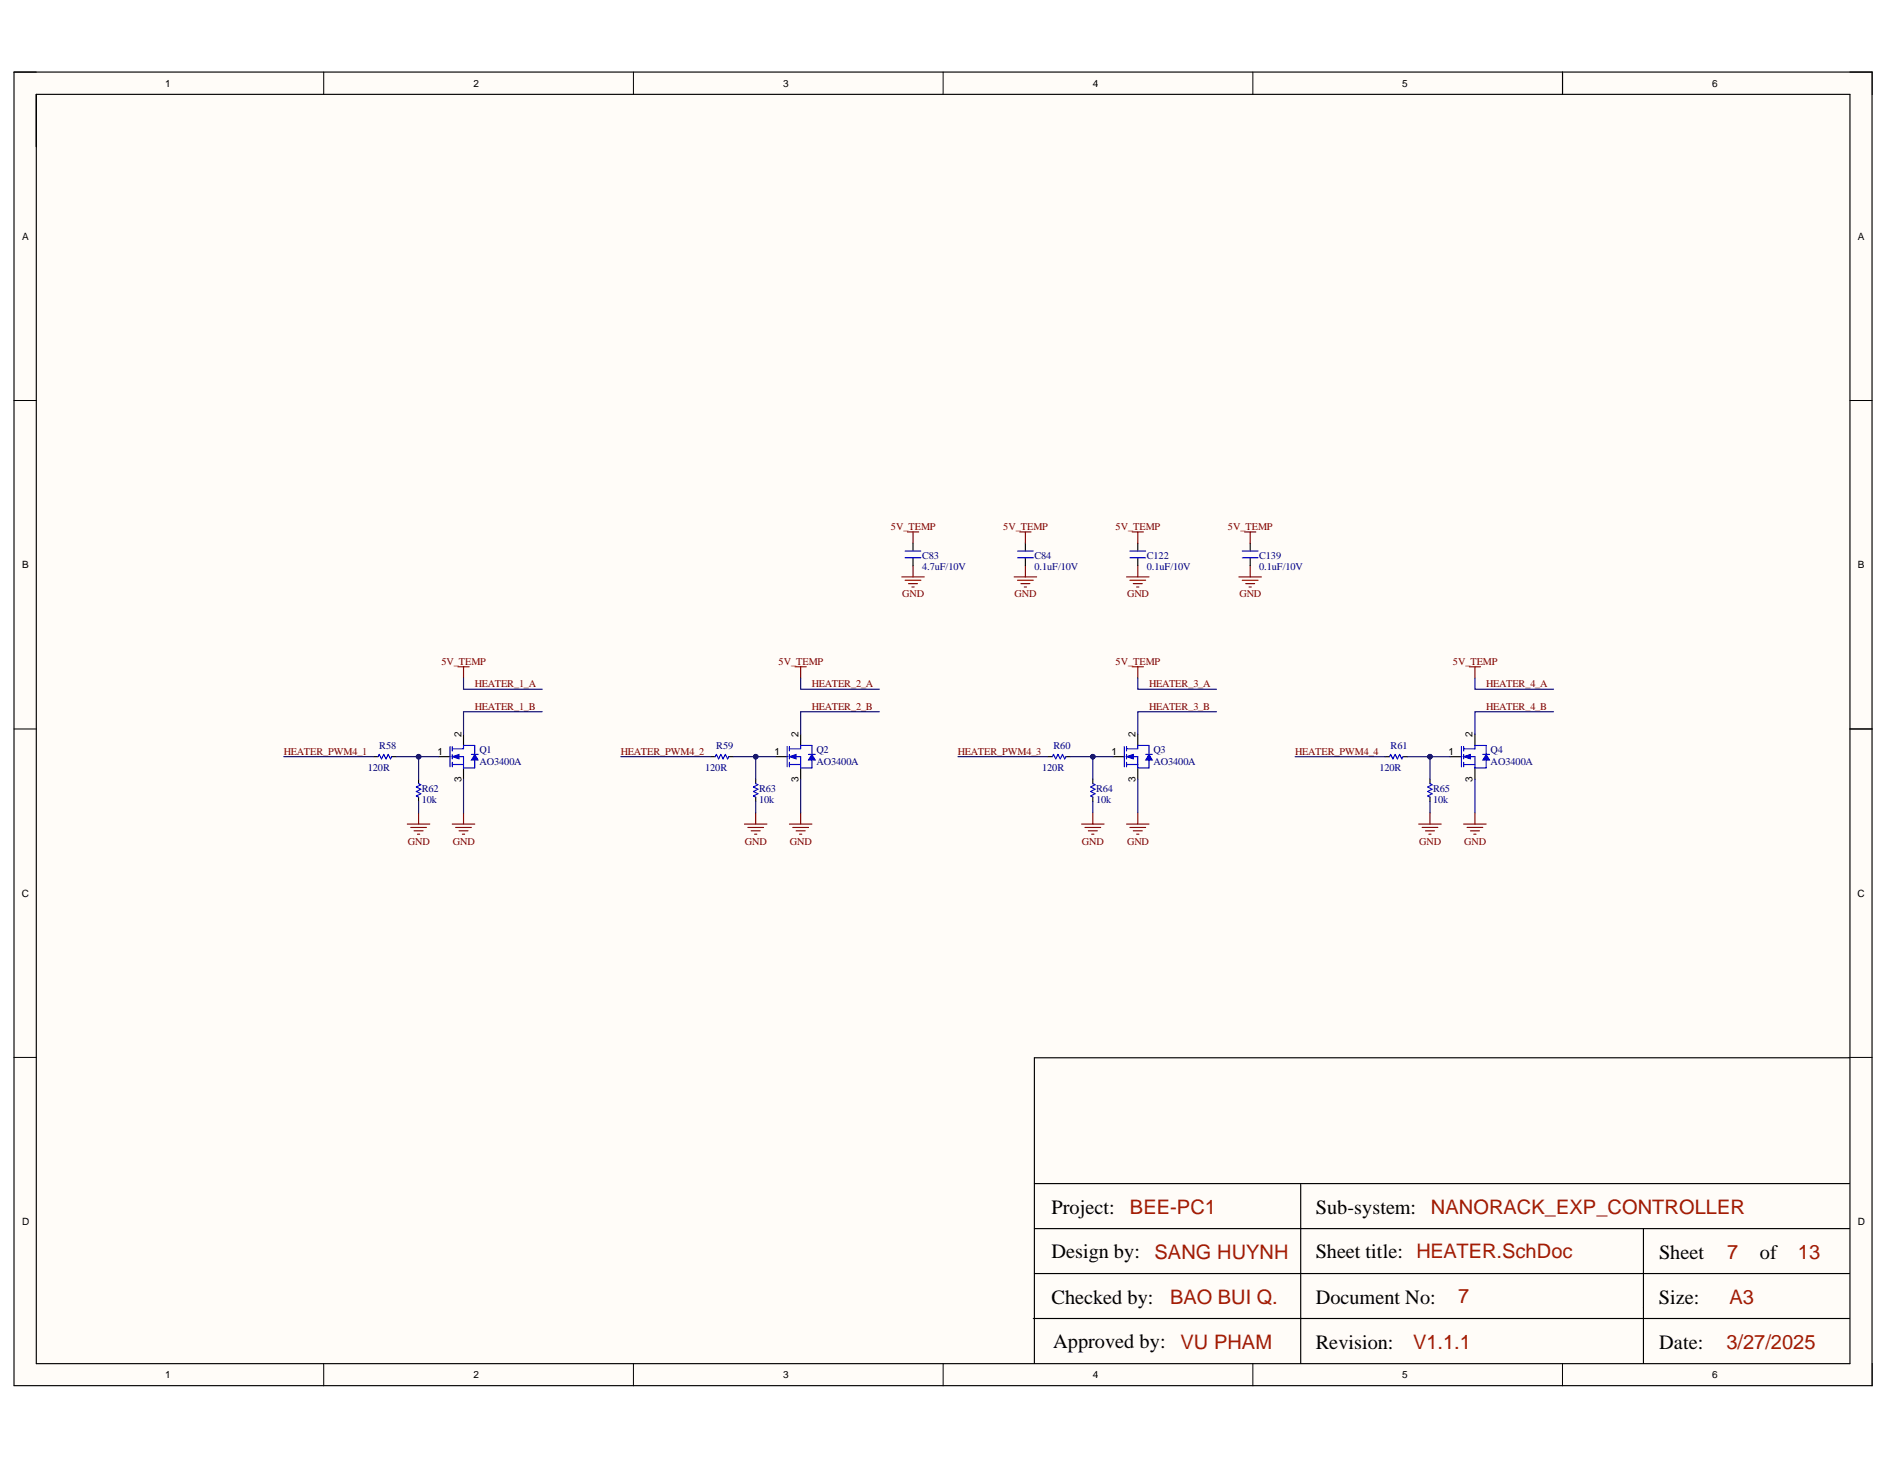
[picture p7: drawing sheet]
<svg xmlns="http://www.w3.org/2000/svg" width="279mm" height="216mm" viewBox="0 0 279 216" stroke-linecap="round" stroke-linejoin="round" font-family="sans-serif">
<g fill="#fffcf8">
<path d="M2.1 10.7h275v194.4h-275z" fill-rule="evenodd"/>
<path d="M5.4 14h268.3v187.8h-268.3z" fill-rule="evenodd"/>
</g>
<g fill="none" stroke="#000" stroke-width=".15">
<path d="M2.1 10.7h3.3M47.9 10.7v3.3M93.7 10.7v3.3M139.6 10.7v3.3M185.4 10.7v3.3M231.2 10.7v3.3M273.7 10.7h3.4v3.3M2.1 59.3h3.3M273.7 59.3h3.4M2.1 107.9h3.3M273.7 107.9h3.4M2.1 156.5h3.3"/>
<path d="M273.7 156.5h3.4M47.9 201.8v3.3M93.7 201.8v3.3M139.6 201.8v3.3M185.4 201.8v3.3M231.2 201.8v3.3M277.1 201.8v3.3"/>
</g>
<g fill="none" stroke="#000" stroke-width=".17">
<path d="M2.1 10.7h274.9v194.3h-274.9zM5.4 14h268.4v187.8h-268.4zM231.2 10.7v3.3M64.9 112h1.7M68.6 108.6v1.7M68.6 113.6v1.7M273.8 107.9h3.3M273.7 156.5h-120.6v45.3M153.1 175.1h120.6M192.5 175.1v26.7M152.9 195.1h120.8M153.1 188.5h120.6"/>
<path d="M153.1 181.8h120.6M243.2 181.8v20"/>
</g>
<path d="M66.6 110.5v3M66.9 110.8h1.7M66.9 112h1.7v1.6M66.9 113.1h1.7M66.9 110.5v.6M66.9 111.6v.7M66.9 112.8v.7" fill="none" stroke="#00f" stroke-width=".17"/>
<path d="M66.9 112l1-.4v.7z" fill="#00f"/>
<path d="M66.9 112l1-.4v.7z" fill="none" stroke="#00f" stroke-width=".15"/>
<path d="M68.6 110.8v-.5h1.7v1.3M70.3 112.5v1.1h-1.7" fill="none" stroke="#00f" stroke-width=".17"/>
<path d="M70.3 111.6l.5 .9h-1z" fill="#00f"/>
<path d="M70.3 111.6l.5 .9h-1z" fill="none" stroke="#00f" stroke-width=".15"/>
<path d="M56 112l.1-.4 .4 .7 .3-.7 .3 .7 .4-.7 .3 .7 .2-.3M61.9 116l.4 .1-.7 .4 .7 .3-.7 .3 .7 .4-.7 .3 .3 .2M69.8 111.6h1M116.5 110.5v3M116.8 110.8h1.7M116.8 112h1.7v1.6M116.8 113.1h1.7M116.8 110.5v.6M116.8 111.6v.7M116.8 112.8v.7" fill="none" stroke="#00f" stroke-width=".17"/>
<path d="M55.3 112h.7M58 112h.6M61.9 115.3v.7M61.9 118v.6M114.8 112h1.7M118.5 108.6v1.7M118.5 113.6v1.7" fill="none" stroke="#000" stroke-width=".17"/>
<path d="M60.3 121.9h3.3M60.8 122.4h2.3M61.3 122.9h1.3M61.8 123.4h.3M61.9 120.3v1.6M66.9 121.9h3.4M67.4 122.4h2.4M67.9 122.9h1.4M68.4 123.4h.4M68.6 120.3v1.6" fill="none" stroke="#800000" stroke-width=".17"/>
<path d="M116.8 112l1-.4v.7z" fill="#00f"/>
<path d="M116.8 112l1-.4v.7z" fill="none" stroke="#00f" stroke-width=".15"/>
<path d="M118.5 110.8v-.5h1.6v1.3M120.1 112.5v1.1h-1.6" fill="none" stroke="#00f" stroke-width=".17"/>
<path d="M120.1 111.6l.5 .9h-1z" fill="#00f"/>
<path d="M120.1 111.6l.5 .9h-1z" fill="none" stroke="#00f" stroke-width=".15"/>
<path d="M105.8 112l.2-.4 .3 .7 .4-.7 .3 .7 .3-.7 .4 .7 .1-.3M111.8 116l.4 .1-.7 .4 .7 .3-.7 .3 .7 .4-.7 .3 .3 .2M119.6 111.6h1M166.4 110.5v3M166.7 110.8h1.7M166.7 112h1.7v1.6M166.7 113.1h1.7M166.7 110.5v.6M166.7 111.6v.7M166.7 112.8v.7" fill="none" stroke="#00f" stroke-width=".17"/>
<path d="M105.2 112h.6M107.8 112h.7M111.8 115.3v.7M111.8 118v.6M164.7 112h1.7M168.4 108.6v1.7M168.4 113.6v1.7" fill="none" stroke="#000" stroke-width=".17"/>
<path d="M110.2 121.9h3.3M110.7 122.4h2.3M111.2 122.9h1.3M111.7 123.4h.3M111.8 120.3v1.6M116.8 121.9h3.3M117.3 122.4h2.3M117.8 122.9h1.4M118.3 123.4h.4M118.5 120.3v1.6" fill="none" stroke="#800000" stroke-width=".17"/>
<path d="M166.7 112l1-.4v.7z" fill="#00f"/>
<path d="M166.7 112l1-.4v.7z" fill="none" stroke="#00f" stroke-width=".15"/>
<path d="M168.4 110.8v-.5h1.6v1.3M170 112.5v1.1h-1.6" fill="none" stroke="#00f" stroke-width=".17"/>
<path d="M170 111.6l.5 .9h-1z" fill="#00f"/>
<path d="M170 111.6l.5 .9h-1z" fill="none" stroke="#00f" stroke-width=".15"/>
<path d="M155.7 112l.2-.4 .3 .7 .4-.7 .3 .7 .3-.7 .4 .7 .1-.3M161.7 116l.4 .1-.7 .4 .7 .3-.7 .3 .7 .4-.7 .3 .3 .2M169.5 111.6h1M216.3 110.5v3M216.6 110.8h1.7M216.6 112h1.7v1.6M216.6 113.1h1.7M216.6 110.5v.6M216.6 111.6v.7M216.6 112.8v.7" fill="none" stroke="#00f" stroke-width=".17"/>
<path d="M155.1 112h.6M157.7 112h.7M161.7 115.3v.7M161.7 118v.6M214.6 112h1.7M218.3 108.6v1.7M218.3 113.6v1.7" fill="none" stroke="#000" stroke-width=".17"/>
<path d="M160.1 121.9h3.3M160.6 122.4h2.3M161.1 122.9h1.3M161.6 123.4h.3M161.7 120.3v1.6M166.7 121.9h3.3M167.2 122.4h2.3M167.7 122.9h1.3M168.2 123.4h.3M168.4 120.3v1.6" fill="none" stroke="#800000" stroke-width=".17"/>
<path d="M216.6 112l1-.4v.7z" fill="#00f"/>
<path d="M216.6 112l1-.4v.7z" fill="none" stroke="#00f" stroke-width=".15"/>
<path d="M218.3 110.8v-.5h1.6v1.3M219.9 112.5v1.1h-1.6" fill="none" stroke="#00f" stroke-width=".17"/>
<path d="M219.9 111.6l.5 .9h-1z" fill="#00f"/>
<path d="M219.9 111.6l.5 .9h-1z" fill="none" stroke="#00f" stroke-width=".15"/>
<path d="M134 82.5h2.3M134 81.5h2.3M150.6 82.5h2.3M150.6 81.5h2.3M205.6 112l.2-.4 .3 .7 .4-.7 .3 .7 .3-.7 .4 .7 .1-.3M211.6 116l.3 .1-.6 .4 .6 .3-.6 .3 .6 .4-.6 .3 .3 .2M219.4 111.6h1" fill="none" stroke="#00f" stroke-width=".17"/>
<path d="M135.1 80.4v1.1M135.1 82.5v1.2M151.7 80.4v1.1M151.7 82.5v1.2M205 112h.6M207.6 112h.7M211.6 115.3v.7M211.6 118v.6" fill="none" stroke="#000" stroke-width=".17"/>
<g fill="none" stroke="#800000" stroke-width=".17">
<path d="M134.3 78.7h1.6M135.1 78.7v1.7M150.9 78.7h1.7M151.7 78.7v1.7M67.8 98.7h1.6M68.6 98.7v1.6M117.7 98.7h1.6M118.5 98.7v1.6M133.5 85.4h3.3M134 85.9h2.3M134.4 86.4h1.4M134.9 86.9h.4"/>
<path d="M135.1 83.7v1.7M150.1 85.4h3.3M150.6 85.9h2.3M151.1 86.4h1.3M151.6 86.9h.3M151.7 83.7v1.7M167.5 98.7h1.7M168.4 98.7v1.6M217.4 98.7h1.7M218.3 98.7v1.6M209.9 121.9h3.4M210.5 122.4h2.3"/>
<path d="M211 122.9h1.3M211.5 123.4h.3M211.6 120.3v1.6M216.6 121.9h3.3M217.1 122.4h2.3M217.6 122.9h1.3M218.1 123.4h.3M218.3 120.3v1.6"/>
</g>
<path d="M58.6 112h6.3" fill="none" stroke="#000080" stroke-width=".17"/>
<circle cx="61.9" cy="112" r=".33" fill="#000080"/>
<circle cx="61.9" cy="112" r=".33" fill="none" stroke="#000080" stroke-width=".15"/>
<path d="M61.9 112v3.3" fill="none" stroke="#000080" stroke-width=".17"/>
<circle cx="61.9" cy="112" r=".33" fill="#000080"/>
<circle cx="61.9" cy="112" r=".33" fill="none" stroke="#000080" stroke-width=".15"/>
<path d="M61.9 118.6v1.7M68.6 100.3v1.7h11.6M68.6 115.3v5M80.2 105.3h-11.6v3.3M108.5 112h6.3" fill="none" stroke="#000080" stroke-width=".17"/>
<circle cx="111.8" cy="112" r=".33" fill="#000080"/>
<circle cx="111.8" cy="112" r=".33" fill="none" stroke="#000080" stroke-width=".15"/>
<path d="M111.8 112v3.3" fill="none" stroke="#000080" stroke-width=".17"/>
<circle cx="111.8" cy="112" r=".33" fill="#000080"/>
<circle cx="111.8" cy="112" r=".33" fill="none" stroke="#000080" stroke-width=".15"/>
<path d="M111.8 118.6v1.7M118.5 100.3v1.7h11.6M118.5 115.3v5M130.1 105.3h-11.6v3.3M158.4 112h6.3" fill="none" stroke="#000080" stroke-width=".17"/>
<circle cx="161.7" cy="112" r=".33" fill="#000080"/>
<circle cx="161.7" cy="112" r=".33" fill="none" stroke="#000080" stroke-width=".15"/>
<path d="M161.7 112v3.3" fill="none" stroke="#000080" stroke-width=".17"/>
<circle cx="161.7" cy="112" r=".33" fill="#000080"/>
<circle cx="161.7" cy="112" r=".33" fill="none" stroke="#000080" stroke-width=".15"/>
<path d="M161.7 118.6v1.7M168.4 100.3v1.7h11.6M168.4 115.3v5M180 105.3h-11.6v3.3M208.3 112h6.3" fill="none" stroke="#000080" stroke-width=".17"/>
<circle cx="211.6" cy="112" r=".33" fill="#000080"/>
<circle cx="211.6" cy="112" r=".33" fill="none" stroke="#000080" stroke-width=".15"/>
<path d="M211.6 112v3.3" fill="none" stroke="#000080" stroke-width=".17"/>
<circle cx="211.6" cy="112" r=".33" fill="#000080"/>
<circle cx="211.6" cy="112" r=".33" fill="none" stroke="#000080" stroke-width=".15"/>
<path d="M42 112h13.3M91.9 112h13.3M141.8 112h13.3M191.7 112h13.3M211.6 118.6v1.7M218.3 100.3v1.7h11.6M218.3 115.3v5M229.9 105.3h-11.6v3.3" fill="none" stroke="#000080" stroke-width=".17"/>
<g fill="none" stroke="#800000" stroke-width=".17">
<path d="M167.5 78.7h1.7M168.4 78.7v1.7M184.2 78.7h1.6M185 78.7v1.7M166.7 85.4h3.3M167.2 85.9h2.3M167.7 86.4h1.3M168.2 86.9h.3M168.4 83.7v1.7M183.3 85.4h3.4M183.8 85.9h2.4M184.3 86.4h1.4"/>
<path d="M184.8 86.9h.4M185 83.7v1.7"/>
</g>
<path d="M168.4 80.4v1.1M168.4 82.5v1.2M185 80.4v1.1M185 82.5v1.2" fill="none" stroke="#000" stroke-width=".17"/>
<path d="M167.2 82.5h2.3M167.2 81.5h2.3M183.8 82.5h2.4M183.8 81.5h2.4" fill="none" stroke="#00f" stroke-width=".17"/>
<g font-size="3">
<text x="155.6" y="179.7">Project:</text>
<text x="194.7" y="179.7">Sub-system:</text>
<text x="155.6" y="186.2">Design by:</text>
<text x="194.7" y="186.2">Sheet title: HEATER.SchDoc</text>
<text x="245.5" y="186.3">Sheet</text>
<text x="260.4" y="186.3">of</text>
<text x="155.6" y="193">Checked by:</text>
<text x="194.7" y="193">Document No:</text>
<text x="245.5" y="193">Size:</text>
<text x="155.9" y="199.5">Approved by:</text>
<text x="194.7" y="199.6">Revision:</text>
<text x="245.6" y="199.6">Date:</text>
</g>
<g font-size="3" fill="#a61c00">
<text x="167.2" y="179.7">BEE-PC1</text>
<text x="211.8" y="179.7">NANORACK_EXP_CONTROLLER</text>
<text x="170.9" y="186.3">SANG HUYNH</text>
<text x="255.6" y="186.3">7</text>
<text x="266.1" y="186.3">13</text>
<text x="173.2" y="193">BAO BUI Q.</text>
<text x="215.8" y="192.8">7</text>
<text x="255.9" y="193">A3</text>
<text x="174.7" y="199.6">VU PHAM</text>
<text x="209.1" y="199.6">V1.1.1</text>
<text x="255.5" y="199.6">3/27/2025</text>
</g>
<g font-size="1.5">
<text x="24.4" y="12.9">1</text>
<text x="70" y="12.9">2</text>
<text x="115.9" y="12.9">3</text>
<text x="161.7" y="12.9">4</text>
<text x="207.5" y="12.9">5</text>
<text x="253.4" y="12.9">6</text>
<text x="3.3" y="35.5">A</text>
<text x="274.9" y="35.5">A</text>
<text x="3.3" y="84.1">B</text>
<text x="275" y="84.1">B</text>
<text x="64.7" y="111.7">1</text>
<text x="68.3" y="109" transform="rotate(-90 68.3 109)">2</text>
<text x="114.6" y="111.7">1</text>
<text x="118.2" y="109" transform="rotate(-90 118.2 109)">2</text>
<text x="164.5" y="111.7">1</text>
<text x="168.1" y="109" transform="rotate(-90 168.1 109)">2</text>
<text x="214.4" y="111.7">1</text>
<text x="217.9" y="109" transform="rotate(-90 217.9 109)">2</text>
<text x="68.3" y="115.7" transform="rotate(-90 68.3 115.7)">3</text>
<text x="118.2" y="115.7" transform="rotate(-90 118.2 115.7)">3</text>
<text x="168.1" y="115.7" transform="rotate(-90 168.1 115.7)">3</text>
<text x="217.9" y="115.7" transform="rotate(-90 217.9 115.7)">3</text>
<text x="3.2" y="132.7">C</text>
<text x="274.9" y="132.7">C</text>
<text x="3.3" y="181.3">D</text>
<text x="274.9" y="181.3">D</text>
<text x="24.4" y="203.9">1</text>
<text x="70" y="203.9">2</text>
<text x="115.9" y="203.9">3</text>
<text x="161.7" y="203.9">4</text>
<text x="207.5" y="203.9">5</text>
<text x="253.4" y="203.9">6</text>
</g>
<g font-size="1.5" fill="#800000">
<text x="131.9" y="78.4">5V_TEMP</text>
<text x="148.5" y="78.4">5V_TEMP</text>
<text x="165.1" y="78.4">5V_TEMP</text>
<text x="181.7" y="78.4">5V_TEMP</text>
<text x="133.5" y="88.4">GND</text>
<text x="150.1" y="88.4">GND</text>
<text x="166.8" y="88.4">GND</text>
<text x="183.4" y="88.4">GND</text>
<text x="65.3" y="98.4">5V_TEMP</text>
<text x="70.3" y="101.7">HEATER_1_A</text>
<text x="115.2" y="98.4">5V_TEMP</text>
<text x="120.1" y="101.7">HEATER_2_A</text>
<text x="165.1" y="98.4">5V_TEMP</text>
<text x="170" y="101.7">HEATER_3_A</text>
<text x="215" y="98.4">5V_TEMP</text>
<text x="219.9" y="101.7">HEATER_4_A</text>
<text x="70.3" y="105">HEATER_1_B</text>
<text x="120.1" y="105">HEATER_2_B</text>
<text x="170" y="105">HEATER_3_B</text>
<text x="219.9" y="105">HEATER_4_B</text>
<text x="42" y="111.7">HEATER_PWM4_1</text>
<text x="91.9" y="111.7">HEATER_PWM4_2</text>
<text x="141.7" y="111.7">HEATER_PWM4_3</text>
<text x="191.7" y="111.7">HEATER_PWM4_4</text>
<text x="60.4" y="125">GND</text>
<text x="67" y="125">GND</text>
<text x="110.2" y="125">GND</text>
<text x="116.9" y="125">GND</text>
<text x="160.1" y="125">GND</text>
<text x="166.8" y="125">GND</text>
<text x="210" y="125">GND</text>
<text x="216.7" y="125">GND</text>
</g>
<g font-size="1.5" fill="#000080">
<text x="136.5" y="82.7">C83</text>
<text x="153.1" y="82.7">C84</text>
<text x="169.7" y="82.7">C122</text>
<text x="186.3" y="82.7">C139</text>
<text x="136.5" y="84.4">4.7uF/10V</text>
<text x="153.1" y="84.4">0.1uF/10V</text>
<text x="169.7" y="84.4">0.1uF/10V</text>
<text x="186.3" y="84.4">0.1uF/10V</text>
<text x="56.1" y="110.8">R58</text>
<text x="70.9" y="111.5">Q1</text>
<text x="70.9" y="113.2">AO3400A</text>
<text x="106" y="110.8">R59</text>
<text x="120.8" y="111.5">Q2</text>
<text x="120.8" y="113.2">AO3400A</text>
<text x="155.9" y="110.8">R60</text>
<text x="170.7" y="111.5">Q3</text>
<text x="170.7" y="113.2">AO3400A</text>
<text x="205.8" y="110.8">R61</text>
<text x="220.6" y="111.5">Q4</text>
<text x="220.6" y="113.2">AO3400A</text>
<text x="54.4" y="114.2">120R</text>
<text x="62.4" y="117.2">R62</text>
<text x="62.4" y="118.8">10k</text>
<text x="104.4" y="114.2">120R</text>
<text x="112.4" y="117.2">R63</text>
<text x="112.4" y="118.8">10k</text>
<text x="154.2" y="114.2">120R</text>
<text x="162.2" y="117.2">R64</text>
<text x="162.2" y="118.8">10k</text>
<text x="204.1" y="114.2">120R</text>
<text x="212.1" y="117.2">R65</text>
<text x="212.1" y="118.8">10k</text>
</g>
</svg>
